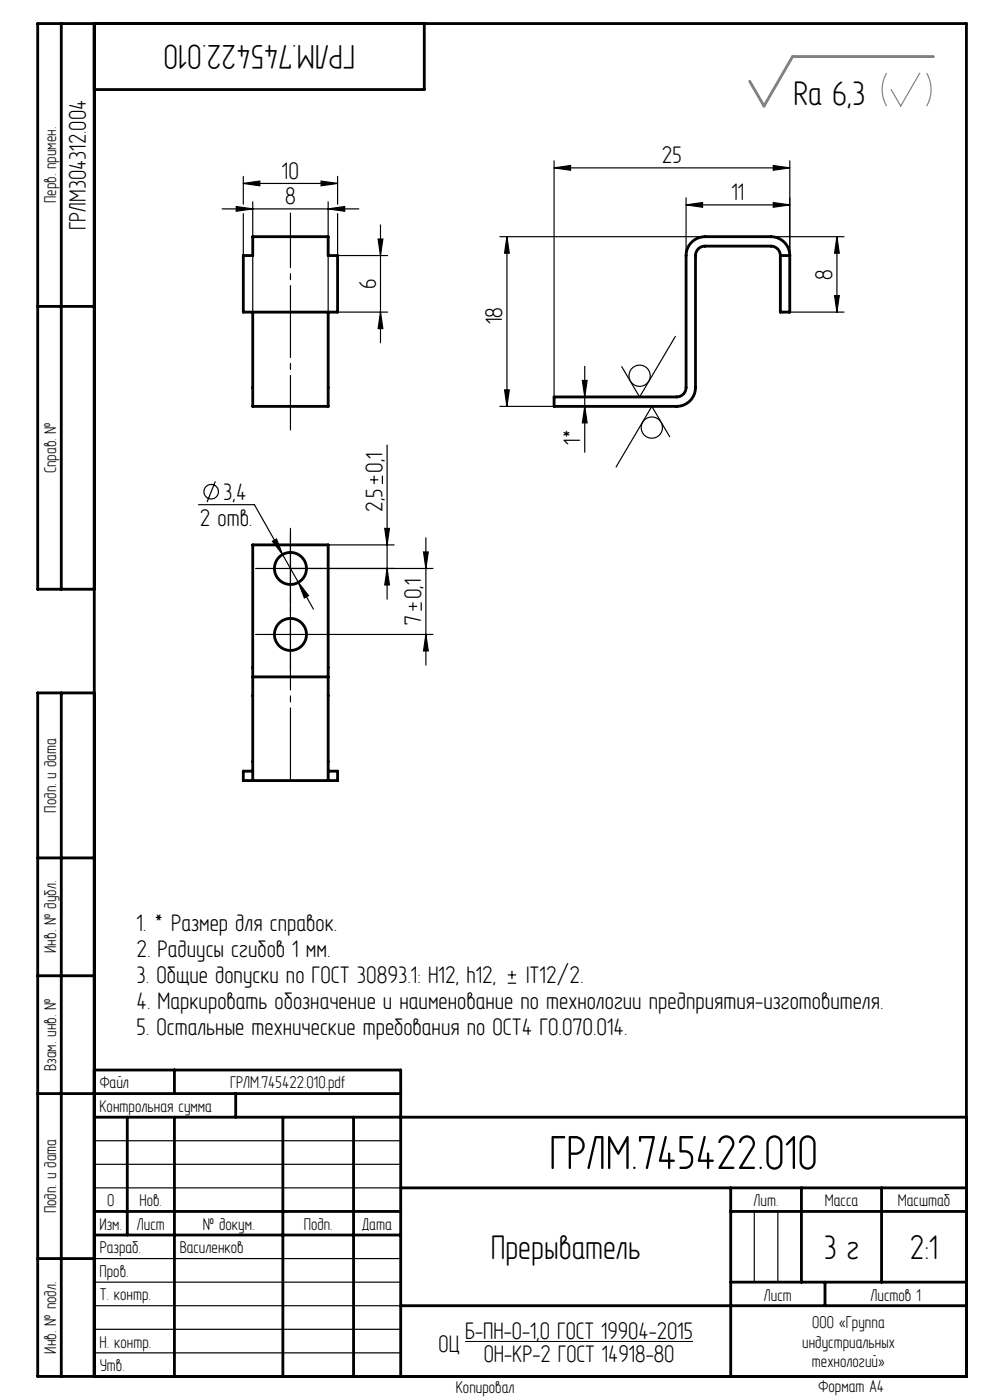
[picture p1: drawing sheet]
<svg xmlns="http://www.w3.org/2000/svg" width="210mm" height="297mm" viewBox="0 0 210 297" stroke-linecap="round" stroke-linejoin="round" font-family="sans-serif">
<g fill="none" stroke="#000" stroke-width=".25">
<path d="M51.6 38.9l3.5-.5v1zM51.6 37.4v5.9M51.6 38.9h20M68.1 38.4l3.5 .5-3.5 .5zM71.6 37.4v5.9M117.5 35.6l3.5-.5v1zM117.5 34.1v52.1h-11.5M117.5 35.6h50M164 35.1l3.5 .5-3.5 .5zM167.5 34.1v20.1M47.1 44.3h29M50.1 43.8l3.5 .5-3.5 .5z"/>
<path d="M51.6 45.3v20.9M53.6 42.8v39.4M69.6 44.3l3.5-.5v1zM69.6 42.8v39.4M71.6 54.2h10.6M71.6 45.3v20.9h10.6M80.2 50.7h1l-.5 3.5zM80.7 47.7v25M106 50.2h43.5M107.5 50.2l.5 3.5h-1zM107.5 50.2v36M145.5 43.5l3.5-.5v1z"/>
<path d="M145.5 42v12.2M145.5 43.5h22M163.5 50.2h15.5M164 43l3.5 .5-3.5 .5zM177.5 50.2v16M177.5 50.2l.5 3.5h-1zM80.7 66.2l.5 3.5h-1zM124 77.7v18.3M143.3 71.4l-7.6 12.8-3.8-6.4M167.5 66.2h11.5M177 62.7h1l-.5 3.5zM82.1 94.4v32.7"/>
<path d="M107 82.7h1l-.5 3.5zM123.5 80.7h1l-.5 3.5zM124 86.2l.5 3.5h-1zM135.7 84.2h7.8M142.1 92.6l-3.8-6.4-7.6 12.9M42.1 107.1h11.9l9.3 16.5M45.7 102.1l-1.8 4.4M57.8 114.8l.9-.5 1.2 3.3zM61.6 116.6v8M69.6 115.6h14M78.5 101.8h1.7M79.4 100.9v1.8"/>
<path d="M81.1 100.9v1.8M81.6 112.1h1l-.5 3.5zM89.8 117.1h1l-.5 3.5zM90.3 114.1v27M57.6 134.6h8M61.6 130.6v8M63.3 123.6l2.1 2.8-.8 .4zM63.3 123.6l3.2 5.6M69 134.6h22.8M82.1 120.6l.5 3.5h-1zM86.7 128.7h1.8M87.6 127.8v1.7"/>
<path d="M89.3 127.8v1.7M90.3 134.6l.5 3.5h-1zM91.8 120.6h-34.2M107.7 208.6h1.8M107.7 206.8h1.8M108.6 205.9v1.8M20 242h65M20 247h65M20 252h65M160 257v15M165 257v15M20 277h65"/>
<path d="M20 272h65M20 267h65M20 287h65M20 282h65"/>
<circle cx="135.7" cy="79.7" r="2.25"/>
<circle cx="138.3" cy="90.7" r="2.25"/>
<circle cx="44.8" cy="104.3" r="1.54"/>
</g>
<path d="M98.7 284.6h48.3" fill="none" stroke="#000" stroke-width=".21"/>
<path d="M188.1 15.5a7 7 0 0 0 0 7M195.1 15.5l-4 7-2.1-3.5M196.6 15.5a7 7 0 0 1 0 7" fill="none" stroke="#808080" stroke-width=".25"/>
<path d="M61.6 166.2v-55" fill="none" stroke="#000" stroke-width=".25" stroke-dasharray="15.2 1.3 1.3 1.3" stroke-dashoffset="-.8"/>
<path d="M61.6 116.6v-3.4M57.6 120.6h-3.4M57.6 134.6h-3.4M61.6 124.6v3.4M61.6 130.6v-3.4M61.6 138.6v3.4M65.6 120.6h3.4M65.6 134.6h3.4" fill="none" stroke="#000" stroke-width=".25" stroke-dasharray="15.2 1.3 1.3 1.3"/>
<path d="M61.6 91.2v-46" fill="none" stroke="#000" stroke-width=".25" stroke-dasharray="15.2 1.3 1.3 1.3" stroke-dashoffset="3.7"/>
<g fill="none" stroke="#000" stroke-width=".6">
<path d="M13 5v120M20 5v287M90 5v14h-70M53.6 50.2h16v4h2v12h-20v-12h2zM165.5 54.2a2 2 0 0 0-2-2h-14a2 2 0 0 0-2 2v28a4 4 0 0 1-4 4h-26v-2h26a2 2 0 0 0 2-2v-28a4 4 0 0 1 4-4h14a4 4 0 0 1 4 4M165.5 54.2h2M165.5 54.2v12h2v-12M8 65h12M53.6 66.2v20h16v-20M20 125h-12v-120h197v287h-197v-145h12M13 147v145M53.6 143.6v22"/>
<path d="M53.6 143.6v-28h16v28M53.6 143.6h16M69.6 143.6v22M53.6 163.6h-2v2h20v-2h-2M8 182h12M8 207h12M8 232h77M20 227h65v65M20 237h185M27 237v25M37 227v5M37 237v55"/>
<path d="M50 232v5M60 237v55M75 237v55M20 257h65M85 252h120M155 252v40M155 257h50M170 252v20M187 252v20M8 267h12M20 262h65M85 277h120"/>
<path d="M155 272h50M175 272v5"/>
<circle cx="61.6" cy="120.6" r="3.4"/>
<circle cx="61.6" cy="134.6" r="3.4"/>
</g>
<path d="M162.1 22.5h.1" fill="none" stroke="#808080" stroke-width=".25" stroke-dasharray="15.2 1.3 1.3 1.3"/>
<path d="M198 12h-29.9l-6 10.5-3.1-5.2" fill="none" stroke="#808080" stroke-width=".6"/>
<g fill="#000">
<path d="M51.6 38.9l3.5-.5v1zM68.1 38.4l3.5 .5-3.5 .5z"/>
<path d="M117.5 35.6l3.5-.5v1zM164 35.1l3.5 .5-3.5 .5z"/>
<path d="M69.6 44.3l3.5-.5v1zM50.1 43.8l3.5 .5-3.5 .5z"/>
<path d="M107.5 50.2l.5 3.5h-1zM107 82.7h1l-.5 3.5zM81.6 112.1h1l-.5 3.5zM82.1 120.6l.5 3.5h-1z"/>
<path d="M164 43l3.5 .5-3.5 .5zM145.5 43.5l3.5-.5v1z"/>
<path d="M80.7 66.2l.5 3.5h-1zM80.2 50.7h1l-.5 3.5z"/>
<path d="M177 62.7h1l-.5 3.5zM177.5 50.2l.5 3.5h-1z"/>
<path d="M123.5 80.7h1l-.5 3.5zM124 86.2l.5 3.5h-1z"/>
<path d="M63.3 123.6l1.3 3.2 .8-.4zM57.8 114.8l2.1 2.8-1.2-3.3z"/>
<path d="M90.3 134.6l.5 3.5h-1zM89.8 117.1h1l-.5 3.5z"/>
</g>
<text font-size="11" x="116.5" y="248">ГРЛМ.745422.010</text>
<g font-size="7.8">
<text x="75.3" y="9.5" transform="rotate(-180 75.3 9.5)">ГРЛМ.745422.010</text>
<text x="168.3" y="22.2">Ra 6,3</text>
<text x="104.1" y="267">Прерыватель</text>
<text x="174.7" y="267">3 г</text>
<text x="193" y="267">2:1</text>
</g>
<g font-size="5.5">
<text x="140.4" y="34.6">25</text>
<text x="59.8" y="37.9">10</text>
<text x="60.5" y="43.3">8</text>
<text x="155.2" y="42.5">11</text>
<text x="18.2" y="48.9" transform="rotate(-90 18.2 48.9)">ГРЛМ304312.004</text>
<text x="176.5" y="59.3" transform="rotate(-90 176.5 59.3)">8</text>
<text x="79.7" y="61.3" transform="rotate(-90 79.7 61.3)">6</text>
<text x="106.5" y="68.7" transform="rotate(-90 106.5 68.7)">18</text>
<text x="123" y="94.5" transform="rotate(-90 123 94.5)">1*</text>
<text x="81.1" y="100.3" transform="rotate(-90 81.1 100.3)">0,1</text>
<text x="47.3" y="106.1">3,4</text>
<text x="42.4" y="111.6">2 отв.</text>
<text x="81.1" y="108.6" transform="rotate(-90 81.1 108.6)">2,5</text>
<text x="89.3" y="127.2" transform="rotate(-90 89.3 127.2)">0,1</text>
<text x="89.3" y="132.5" transform="rotate(-90 89.3 132.5)">7</text>
<text x="28.9" y="197.6">1. * Размер для справок.</text>
<text x="28.9" y="203.1">2. Радиусы сгибов 1 мм.</text>
<text x="28.9" y="208.6">3. Общие допуски по ГОСТ 30893.1: H12, h12,</text>
<text x="111.6" y="208.6">IT12/2.</text>
<text x="28.9" y="214.1">4. Маркировать обозначение и наименование по технологии предприятия-изготовителя.</text>
<text x="28.9" y="219.6">5. Остальные технические требования по ОСТ4 ГО.070.014.</text>
<text x="93.1" y="286.7">ОЦ</text>
<text x="98.7" y="284.1">Б-ПН-О-1,0 ГОСТ 19904-2015</text>
<text x="102.6" y="288.8">ОН-КР-2 ГОСТ 14918-80</text>
</g>
<g font-size="3.9">
<text x="11.9" y="43.1" transform="rotate(-90 11.9 43.1)">Перв. примен.</text>
<text x="11.9" y="100.4" transform="rotate(-90 11.9 100.4)">Справ. №</text>
<text x="11.9" y="172.4" transform="rotate(-90 11.9 172.4)">Подп. и дата</text>
<text x="11.9" y="202.1" transform="rotate(-90 11.9 202.1)">Инв. № дубл.</text>
<text x="11.9" y="227.2" transform="rotate(-90 11.9 227.2)">Взам. инв. №</text>
<text x="21.2" y="230.9">Файл</text>
<text x="48.8" y="230.9">ГРЛМ.745422.010.pdf</text>
<text x="21.1" y="235.9">Контрольная сумма</text>
<text x="11.9" y="257.4" transform="rotate(-90 11.9 257.4)">Подп. и дата</text>
<text x="22.7" y="255.9">0</text>
<text x="29.6" y="255.9">Нов.</text>
<text x="159.9" y="255.9">Лит.</text>
<text x="174.9" y="255.9">Масса</text>
<text x="190.4" y="255.9">Масштаб</text>
<text x="21.1" y="260.9">Изм.</text>
<text x="29" y="260.9">Лист</text>
<text x="43" y="260.9">№ докум.</text>
<text x="64.4" y="260.9">Подп.</text>
<text x="76.9" y="260.9">Дата</text>
<text x="21.1" y="265.9">Разраб.</text>
<text x="38.1" y="265.9">Василенков</text>
<text x="21.1" y="270.9">Пров.</text>
<text x="21.1" y="275.9">Т. контр.</text>
<text x="162" y="275.9">Лист</text>
<text x="184.7" y="275.9">Листов 1</text>
<text x="172.3" y="281.7">ООО «Группа</text>
<text x="11.9" y="287.1" transform="rotate(-90 11.9 287.1)">Инв. № подл.</text>
<text x="21.1" y="285.9">Н. контр.</text>
<text x="170.2" y="285.9">индустриальных</text>
<text x="21.2" y="290.9">Утв.</text>
<text x="172.2" y="290.1">технологий»</text>
<text x="96.7" y="295.6">Копировал</text>
<text x="173.6" y="295.4">Формат A4</text>
</g>
</svg>
